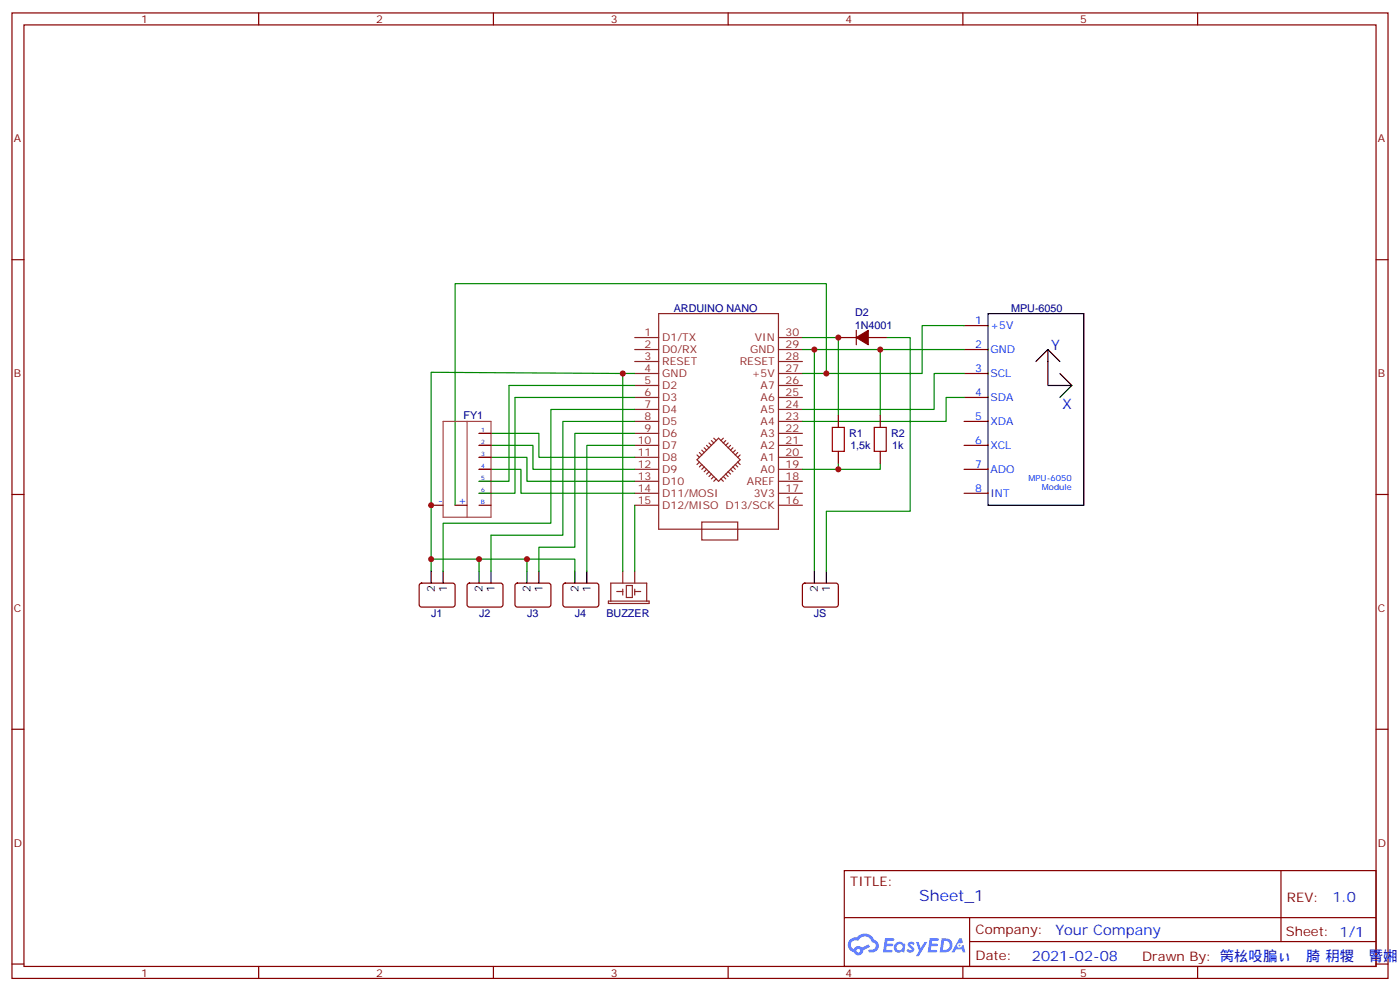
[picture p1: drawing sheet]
<svg xmlns="http://www.w3.org/2000/svg" width="412mm" height="292mm" viewBox="0 0 412 292" stroke-linecap="round" stroke-linejoin="round" font-family="sans-serif">
<g fill="none" stroke="#870000" stroke-width=".35">
<path d="M3.5 3.8h405.4v284.3h-405.4zM7.1 7.3h398.2v277.3h-398.2zM76.2 3.8v3.5M145.3 3.8v3.5M214.5 3.8v3.5M283.6 3.8v3.5M352.8 3.8v3.5M3.5 76.5h3.6M405.3 76.5h3.6M3.5 145.6h3.6M405.3 145.6h3.6M3.5 214.8h3.6"/>
<path d="M405.3 214.8h3.6M248.7 256.4h156.6v28.2h-156.6zM377.3 256.4v20.9M248.7 270.2h156.5M285.6 277.3h119.6M285.6 270.2v14.2M3.5 283.9h3.6M76.2 284.6v3.5M145.3 284.6v3.5M214.5 284.6v3.5M283.6 284.6v3.5M352.8 284.6v3.5"/>
<path d="M405.3 283.9h3.6"/>
</g>
<g fill="#5487ff">
<path d="M267.7 277.6a1.22 1.22 0 0 1 1.7 .2l-.4 .6a.47 .47 0 0 0-.3-.4 .47 .47 0 0 0-.5 .2l.1 .2a1.14 1.14 0 0 1 .8 1.8 1.14 1.14 0 0 1-1.9 0l-.2-.2 .5-.6 .7 .5a.29 .29 0 0 0 .3-.3 .29 .29 0 0 0-.2-.3 1.04 1.04 0 0 1-.6-1.7z"/>
<path d="M260.7 276.3h2.4l.3 .2-.2 .5-1.8 .1-.1 .8h1.5l.3 .4-.3 .4h-1.6l-.2 1.1h1.7l.2 .3-.2 .3-2.6 .1z"/>
<path d="M273.8 276.3h2.4l.3 .2-.1 .5-1.8 .1-.2 .8h1.6l.3 .4-.4 .4h-1.6l-.1 1.1h1.7l.2 .3-.2 .3-2.6 .1z"/>
<path d="M282.6 276.3h.7l.3 1.3-.6 .3a.69 .69 0 0 0-1 .3 .69 .69 0 0 0 .4 .9 .69 .69 0 0 0 .9-.6l.5-.2 .6 2.2h-.8l-.2-.9h-1.8l-.5 .9h-.8z"/>
<path d="M269.8 277.4h.8l.6 1.8 1.1-1.8h.9l-2.6 4.2h-.8l.9-1.5z"/>
<path d="M277.4 276.3l-.6 4.2h1.3a2.11 2.11 0 0 0 2.5-2.1 2.11 2.11 0 0 0-2.5-2.1zM278.1 277.1a1.39 1.39 0 0 1 1.7 1.4 1.39 1.39 0 0 1-1.8 1.3h-.3z"/>
<path d="M263.7 277.9a1.54 1.54 0 0 0-.1 2.2 1.54 1.54 0 0 0 2.2 .1l.6 .3 .3-2.3-.2-.3h-.4a1.49 1.49 0 0 0-2.4 0zM264 278.9a.94 .94 0 0 1 1.8 0 .94 .94 0 0 1-1.8 0z"/>
<path d="M250.4 276.7a2.18 2.18 0 0 0 1.1 3.7 1.44 1.44 0 0 0 1.6 .9 1.44 1.44 0 0 0 1.2-1.4l2-1.1-.5-.7-1.9 1a1.47 1.47 0 0 0-2.4 .4 1.39 1.39 0 0 1-.7-1.9 1.39 1.39 0 0 1 2-.5 2.12 2.12 0 0 1 2.2-1.3 2.12 2.12 0 0 1 1.9 1.7 1.14 1.14 0 0 1 1.1 1.4 1.14 1.14 0 0 1-1.7 .7 .43 .43 0 0 0-.5 .4 .43 .43 0 0 0 .4 .5 1.98 1.98 0 0 0 2.5-1.2 1.98 1.98 0 0 0-1.2-2.6 3.1 3.1 0 0 0-5.3-.6l-.9 .1zM252.3 280a.55 .55 0 0 1 1.1 0 .55 .55 0 0 1-1.1 0z"/>
<circle cx="282.6" cy="278.4" r=".26"/>
</g>
<g fill="none" stroke="#8c2424" stroke-width=".35">
<path d="M187 99.4h7M194 92.4h35.3v63.5h-35.3zM229.3 99.4h7.1M187 117.1h7M187 113.5h7M187 110h7M187 106.5h7M187 102.9h7M229.3 117.1h7.1M229.3 113.5h7.1M229.3 110h7.1M229.3 106.5h7.1"/>
<path d="M229.3 102.9h7.1M187 138.2h7M187 134.7h7M187 131.2h7M187 127.6h7M187 124.1h7M187 120.6h7M205.3 135.4l6.4-6.4 6.3 6.4-6.3 6.3zM205.3 134l.7 .7M206 133.3l.7 .7M206 136.1l-.7 .7M206.7 132.6l.7 .7"/>
<path d="M206.7 136.8l-.7 .7M207.4 131.9l.7 .7M207.4 137.5l-.7 .7M208.1 138.2l-.7 .7M208.1 131.2l.7 .7M208.8 130.5l.7 .7M208.8 138.9l-.7 .7M209.5 139.6l-.7 .7M209.5 129.8l.8 .7M210.3 129l.7 .8M213.1 129l-.7 .8M213.8 139.6l.7 .7"/>
<path d="M213.8 129.8l-.7 .7M214.5 138.9l.7 .7M214.5 130.5l-.7 .7M215.2 138.2l.7 .7M215.2 131.2l-.7 .7M215.9 137.5l.7 .7M215.9 131.9l-.7 .7M216.6 136.8l.7 .7M216.6 132.6l-.7 .7M217.3 136.1l.7 .7M217.3 133.3l-.7 .7M218 134l-.7 .7"/>
<path d="M229.3 138.2h7.1M229.3 134.7h7.1M229.3 131.2h7.1M229.3 127.6h7.1M229.3 124.1h7.1M229.3 120.6h7.1M187 145.3h7M187 141.7h7M187 148.8h7M206.7 153.7h10.6v5.3h-10.6zM210.3 140.3l-.8 .7M211 141l-.7 .7"/>
<path d="M212.4 141l.7 .7M213.1 140.3l.7 .7M229.3 145.3h7.1M229.3 141.7h7.1M229.3 148.8h7.1M179.2 177h12v.7h-12zM179.9 177v-5.3h10.6v5.3M181.7 174.2h1.7M183.4 168.2v3.5M183.4 173.5v1.8M184.5 172.4h1.8v3.6h-1.8zM187 174.2h1.7"/>
<path d="M187 168.2v3.5M187 173.5v1.8"/>
</g>
<g fill="none" stroke="#870000" stroke-width=".35">
<path d="M246.9 99.4h5.3M252.2 97.3v4.2M255.8 99.4h5.3M284 95.9h7M284 102.9h7M284 110h7M284 117.1h7M141.1 131.2h3.5M141.1 138.2h3.5M141.1 134.7h3.5M141.1 127.6h3.5M246.9 122.3v3.6"/>
<path d="M246.9 132.9v3.6M259.3 122.3v3.6M259.3 132.9v3.6M284 124.1h7M284 131.2h7M284 138.2h7M127 148.8h3.5M134.1 148.8h3.5M141.1 145.3h3.5M141.1 148.8h3.5M141.1 141.7h3.5M284 145.3h7"/>
<path d="M123.7 171.9l.5-.2 9.4 .1 .5 .6-.1 6-.7 .4-9.4-.1-.4-.6v-5.7zM137.8 171.9l.5-.2 9.4 .1 .5 .6-.1 6-.6 .4-9.5-.1-.4-.6v-5.7zM151.9 171.9l.5-.2 9.4 .1 .5 .6-.1 6-.6 .4-9.5-.1-.4-.6v-5.7zM166 171.9l.5-.2 9.5 .1 .4 .6-.1 6-.6 .4-9.5-.1-.4-.6v-5.7zM236.6 171.9l.5-.2 9.4 .1 .4 .6v6l-.7 .4-9.4-.1-.4-.6v-5.7z"/>
</g>
<g fill="none" stroke="#000" stroke-width=".35">
<path d="M291 92.4h28.3v56.4h-28.3zM305.2 106.5l3.5-3.6v10.6h7M308.7 102.9l3.5 3.6M312.2 110l3.5 3.5M315.7 113.5l-3.5 3.6M127 168.2v3.5M130.5 168.2v3.5M141.1 168.2v3.5M144.6 168.2v3.5M155.2 168.2v3.5M158.7 168.2v3.5M169.3 168.2v3.5"/>
<path d="M172.9 168.2v3.5M239.9 168.2v3.5M243.4 168.2v3.5"/>
</g>
<g fill="none" stroke="#008700" stroke-width=".35">
<path d="M236.4 99.4h10.5v22.9M261.1 99.4h7v51.2h-24.7v17.6M284 95.9h-12.4v14.1h-35.2M183.4 110l-56.4-.4v58.6M187 110h-3.6v58.2M187 113.5h-37.1v28.2h-8.8M187 117.1h-35.3v28.2h-10.6M236.4 102.9h3.5v65.3M239.9 102.9h44.1M243.4 110v-26.5h-109.3v65.3M259.3 102.9v19.4M284 110h-8.8v10.6h-38.8"/>
<path d="M284 117.1h-5.3v7h-42.3M141.1 138.2h12.4v7.1h33.5M141.1 134.7h14.1v7h31.8M141.1 131.2h15.9v7h30M141.1 127.6h17.6v7.1h28.3M187 131.2h-14.1v37M187 127.6h-17.7v33.5h-10.6v7.1M187 124.1h-21.2v33.5h-21.2v10.6M187 120.6h-24.7v33.5h-31.8v14.1M246.9 136.5v1.7M259.3 136.5v1.7h-22.9M187 148.8v19.4"/>
<path d="M127 164.7h42.3v3.5M141.1 164.7v3.5M155.2 164.7v3.5"/>
</g>
<path d="M252.2 99.4l3.6-2.1v4.2z" fill="#870000" stroke="#870000" stroke-width=".35"/>
<path d="M245.2 125.9h3.5v7h-3.5zM257.5 125.9h3.6v7h-3.6z" fill="none" stroke="#a10000" stroke-width=".35"/>
<path d="M130.5 124.1h14.1v28.2h-14.1zM137.6 124.1v28.2" fill="none" stroke="#a64a4a" stroke-width=".35"/>
<g fill="#c00">
<circle cx="183.4" cy="110" r=".88"/>
<circle cx="243.4" cy="110" r=".88"/>
<circle cx="239.9" cy="102.9" r=".88"/>
<circle cx="259.3" cy="102.9" r=".88"/>
<circle cx="246.9" cy="99.4" r=".88"/>
<circle cx="246.9" cy="138.2" r=".88"/>
<circle cx="127" cy="164.7" r=".88"/>
<circle cx="155.2" cy="164.7" r=".88"/>
<circle cx="141.1" cy="164.7" r=".88"/>
<circle cx="127" cy="148.8" r=".88"/>
</g>
<text font-size="4.6" fill="#00f" x="270.8" y="265.4">Sheet_1</text>
<g font-size="4.2" fill="#00f">
<text x="309.6" y="102.9">Y</text>
<text x="312.8" y="120.6">X</text>
<text x="392.5" y="265.7">1.0</text>
<text x="310.9" y="275.2">Your Company</text>
<text x="304" y="283">2021-02-08</text>
</g>
<g font-size="3.9" fill="#800">
<text x="250.5" y="261">TITLE:</text>
<text x="379.1" y="265.7">REV:</text>
<text x="287.4" y="275.2">Company:</text>
<text x="378.7" y="275.8">Sheet: 1/1</text>
<text x="287.4" y="282.9">Date:</text>
<text x="336.4" y="282.9">Drawn By: 䇤㭃吺䐔ぃ퐴䐀 䄴㹄д䐴㜀</text>
</g>
<g font-size="3.2" fill="#800">
<text x="41.6" y="6.8">1</text>
<text x="110.8" y="6.8">2</text>
<text x="179.9" y="6.8">3</text>
<text x="249.1" y="6.8">4</text>
<text x="318.2" y="6.8">5</text>
<text x="4.1" y="41.9">A</text>
<text x="405.9" y="41.9">A</text>
<text x="4.1" y="111.1">B</text>
<text x="405.9" y="111.1">B</text>
<text x="4.1" y="180.2">C</text>
<text x="405.9" y="180.2">C</text>
<text x="4.1" y="249.3">D</text>
<text x="405.9" y="249.3">D</text>
<text x="41.6" y="287.6">1</text>
<text x="110.8" y="287.6">2</text>
<text x="179.9" y="287.6">3</text>
<text x="249.1" y="287.6">4</text>
<text x="318.2" y="287.6">5</text>
</g>
<g font-size="3.2" fill="#000080">
<text x="198.5" y="91.8">ARDUINO NANO</text>
<text x="251.9" y="93.1">D2</text>
<text x="297.8" y="91.8">MPU-6050</text>
<text x="251.8" y="97">1N4001</text>
<text x="136.5" y="123.5">FY1</text>
<text x="250.1" y="128.7">R1</text>
<text x="262.5" y="128.7">R2</text>
<text x="250.5" y="132.3">1,5k</text>
<text x="262.8" y="132.3">1k</text>
<text x="127" y="181.7">J1</text>
<text x="141.1" y="181.7">J2</text>
<text x="155.2" y="181.7">J3</text>
<text x="169.4" y="181.7">J4</text>
<text x="178.6" y="181.7">BUZZER</text>
<text x="239.7" y="181.7">JS</text>
</g>
<g font-size="3.2" fill="#00f">
<text x="287.3" y="95.5">1</text>
<text x="291.7" y="96.9">+5V</text>
<text x="287.3" y="102.6">2</text>
<text x="291.7" y="104">GND</text>
<text x="287.3" y="109.6">3</text>
<text x="291.7" y="111.1">SCL</text>
<text x="287.3" y="116.7">4</text>
<text x="291.7" y="118.1">SDA</text>
<text x="287.3" y="123.8">5</text>
<text x="291.7" y="125.2">XDA</text>
<text x="287.3" y="130.8">6</text>
<text x="287.3" y="137.9">7</text>
<text x="291.7" y="132.2">XCL</text>
<text x="291.7" y="139.3">ADO</text>
<text x="129.1" y="148.4">-</text>
<text x="135" y="148.4">+</text>
<text x="287.3" y="144.9">8</text>
<text x="291.7" y="146.3">INT</text>
</g>
<g font-size="3.2" fill="#8d2323">
<text x="189.9" y="99.1">1</text>
<text x="195.1" y="100.5">D1/TX</text>
<text x="222.4" y="100.5">VIN</text>
<text x="231.4" y="99.1">30</text>
<text x="189.9" y="106.1">3</text>
<text x="189.9" y="102.6">2</text>
<text x="195.1" y="107.5">RESET</text>
<text x="195.1" y="104">D0/RX</text>
<text x="217.9" y="107.5">RESET</text>
<text x="221" y="104">GND</text>
<text x="231.4" y="102.6">29</text>
<text x="231.4" y="106.1">28</text>
<text x="189.9" y="113.2">5</text>
<text x="189.9" y="109.6">4</text>
<text x="195.1" y="111.1">GND</text>
<text x="221.5" y="111.1">+5V</text>
<text x="231.4" y="109.6">27</text>
<text x="231.4" y="113.2">26</text>
<text x="189.9" y="116.7">6</text>
<text x="195.1" y="118.1">D3</text>
<text x="195.1" y="114.6">D2</text>
<text x="224.1" y="114.6">A7</text>
<text x="224.1" y="118.1">A6</text>
<text x="231.4" y="116.7">25</text>
<text x="189.9" y="123.8">8</text>
<text x="189.9" y="120.2">7</text>
<text x="195.1" y="125.2">D5</text>
<text x="195.1" y="121.6">D4</text>
<text x="224.1" y="121.6">A5</text>
<text x="224.1" y="125.2">A4</text>
<text x="231.4" y="120.2">24</text>
<text x="231.4" y="123.8">23</text>
<text x="187.9" y="130.8">10</text>
<text x="189.9" y="127.3">9</text>
<text x="195.1" y="128.7">D6</text>
<text x="224.1" y="128.7">A3</text>
<text x="231.4" y="127.3">22</text>
<text x="231.4" y="130.8">21</text>
<text x="187.9" y="137.9">12</text>
<text x="187.9" y="134.3">11</text>
<text x="195.1" y="135.7">D8</text>
<text x="195.1" y="132.2">D7</text>
<text x="224.1" y="132.2">A2</text>
<text x="224.1" y="135.7">A1</text>
<text x="231.4" y="134.3">20</text>
<text x="231.4" y="137.9">19</text>
<text x="187.9" y="141.4">13</text>
<text x="195.1" y="142.8">D10</text>
<text x="195.1" y="139.3">D9</text>
<text x="220" y="142.8">AREF</text>
<text x="224.1" y="139.3">A0</text>
<text x="231.4" y="141.4">18</text>
<text x="187.9" y="144.9">14</text>
<text x="187.9" y="148.4">15</text>
<text x="195.1" y="146.3">D11/MOSI</text>
<text x="195.1" y="149.9">D12/MISO D13/SCK</text>
<text x="222" y="146.3">3V3</text>
<text x="231.4" y="144.9">17</text>
<text x="231.4" y="148.4">16</text>
</g>
<g font-size="3.2">
<text x="128.1" y="174.5" transform="rotate(-90 128.1 174.5)">2</text>
<text x="131.6" y="174.5" transform="rotate(-90 131.6 174.5)">1</text>
<text x="142.2" y="174.5" transform="rotate(-90 142.2 174.5)">2</text>
<text x="145.7" y="174.5" transform="rotate(-90 145.7 174.5)">1</text>
<text x="156.3" y="174.5" transform="rotate(-90 156.3 174.5)">2</text>
<text x="159.8" y="174.5" transform="rotate(-90 159.8 174.5)">1</text>
<text x="170.4" y="174.5" transform="rotate(-90 170.4 174.5)">2</text>
<text x="173.9" y="174.5" transform="rotate(-90 173.9 174.5)">1</text>
<text x="240.9" y="174.5" transform="rotate(-90 240.9 174.5)">2</text>
<text x="244.5" y="174.5" transform="rotate(-90 244.5 174.5)">1</text>
</g>
<g font-size="2.5" fill="#00f">
<text x="303" y="141.7">MPU-6050</text>
<text x="306.9" y="144.2">Module</text>
</g>
<g font-size="1.8" fill="#00f">
<text x="141.8" y="130.8">2</text>
<text x="141.8" y="127.3">1</text>
<text x="141.8" y="137.9">4</text>
<text x="141.8" y="134.3">3</text>
<text x="141.8" y="141.4">5</text>
<text x="141.7" y="148.4">B</text>
<text x="141.8" y="144.9">6</text>
</g>
</svg>
